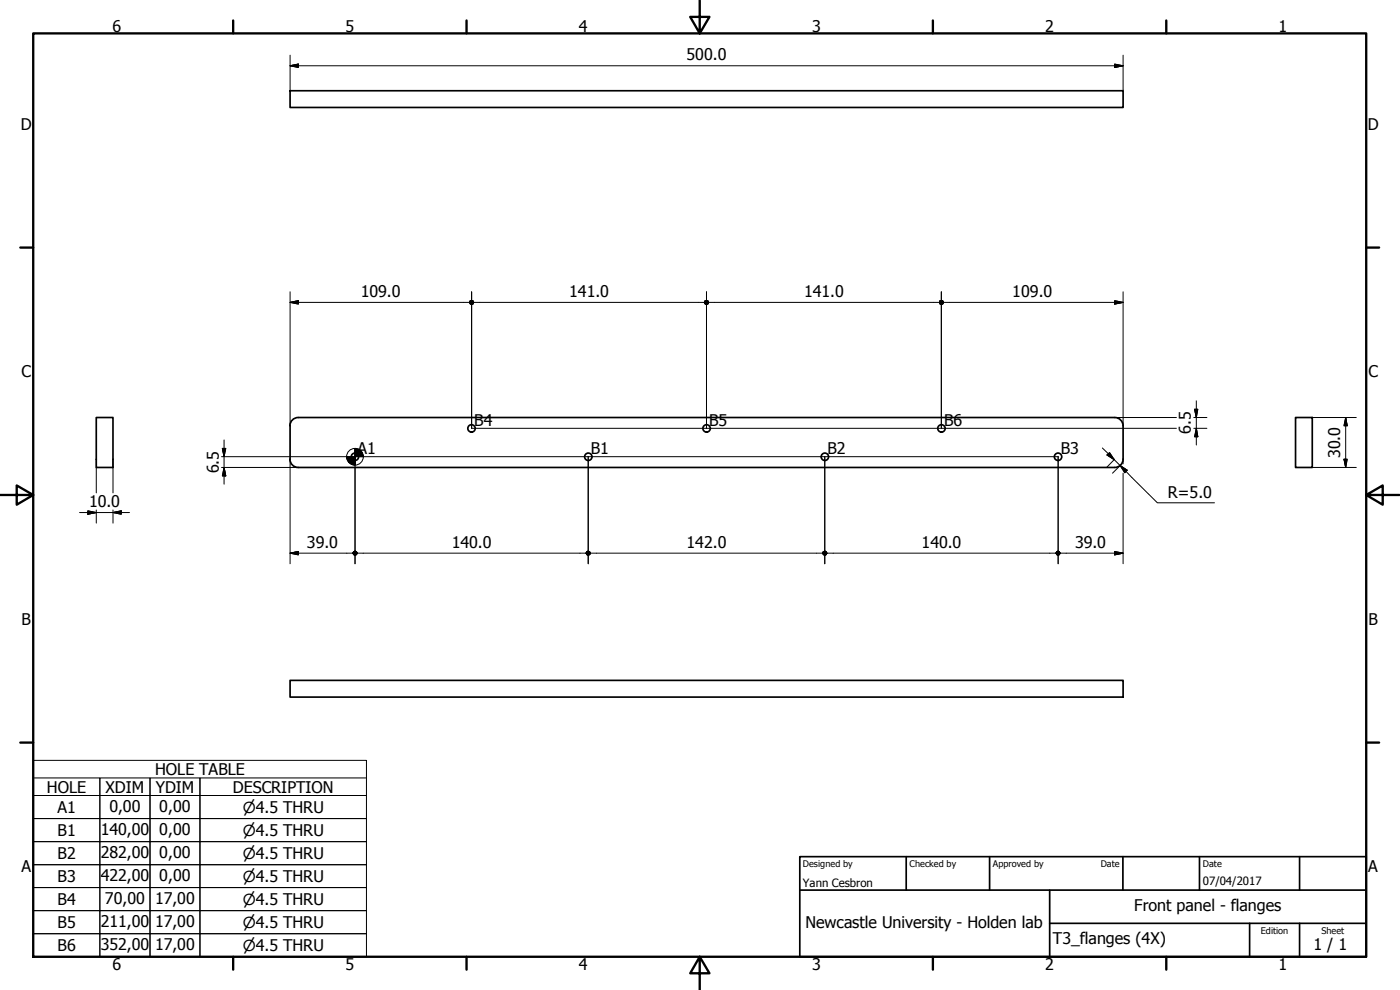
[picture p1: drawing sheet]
<svg xmlns="http://www.w3.org/2000/svg" width="420mm" height="297mm" viewBox="0 0 420 297" stroke-linecap="round" stroke-linejoin="round" font-family="sans-serif">
<!-- layer: Visible (ISO) -->
<g fill="none" stroke="#000" stroke-width=".51">
<path d="M87.1 27.2h250v5h-250zM28.9 125.3h5v15h-5zM87 127.8a2.51 2.51 0 0 1 2.5-2.5h245.1a2.51 2.51 0 0 1 2.5 2.4v10a2.51 2.51 0 0 1-2.6 2.6h-245a2.51 2.51 0 0 1-2.5-2.6M87.1 127.7v10.1M388.8 125.3h5v15h-5zM87.1 204.1h250v5.1h-250z"/>
<circle cx="106.5" cy="137.1" r="1.11"/>
<circle cx="141.5" cy="128.5" r="1.11"/>
<circle cx="176.6" cy="137.1" r="1.11"/>
<circle cx="212.1" cy="128.5" r="1.11"/>
<circle cx="247.6" cy="137.1" r="1.11"/>
<circle cx="282.5" cy="128.5" r="1.11"/>
<circle cx="317.5" cy="137.1" r="1.11"/>
</g>
<!-- layer: Border (ISO) -->
<g fill="none" stroke="#000" stroke-width=".7">
<path d="M10 10h400v277.1h-400zM70 6.1v3.9M140 6.1v3.9M210 0v10l-2.9-4.9h5.8l-2.9 4.9M280 6.1v3.9M350 6.1v3.9M6.1 74.3h3.9M410 74.3h3.9M0 148.5h10l-5-2.8v5.7l5-2.9M410 148.5l5 2.9v-5.7l-5 2.8h10M6.1 222.8h3.9M410 222.8h3.9"/>
<path d="M70 287.1v3.8M140 287.1v3.8M210 287.1l2.9 4.9h-5.8l2.9-4.9v9.9M280 287.1v3.8M350 287.1v3.8"/>
</g>
<!-- layer: Title (ISO) -->
<path d="M240 257h170v30.1h-170zM272 257v10.1M297 257v10.1M337 257v10.1M360 257v10.1M390 257v10.1M240 267.1h170M315 277h95M315 267.1v20M375 277v10.1M390 277v10.1" fill="none" stroke="#000" stroke-width=".51"/>
<!-- layer: Dimension (ISO) -->
<g fill="none" stroke="#000" stroke-width=".3">
<path d="M87.1 19.7l2.4-.5v1zM87.1 19.7h250M87.1 16.6v10.6M334.5 19.2l2.6 .5-2.6 .5zM337.1 16.6v10.6M87.1 90.7l2.4-.5v1zM87.1 87.6v40.1M87.1 90.7h53.8M141.5 87.6v40.9h211.6M142.2 90.7h69.2M212 87.6v40.9M212.7 90.7h69.2"/>
<path d="M282.5 87.6v40.9M283.1 90.7h54M334.5 90.2l2.6 .5-2.6 .5zM337.1 87.6v40.1M28.9 137.8v10.1M33.9 137.8v10.1M66.5 137h37.6M66.7 134.5h1.1l-.6 2.5zM67.2 132v13.3M87.1 137.8v31.3M108.9 137h208.7v32.1M176.5 137v32.1"/>
<path d="M247.5 137v32.1M330.8 134.4l16.5 16.5h17.2M332.2 136.5l.8-.7 1.4 2.1zM334.5 125.3h18.6M334.5 137.8l-2.3 2.4M336.2 139.7l2.1 1.4-.7 .7zM336.3 139.6l-2.4 2.4M337.1 137.8v1.4M358.3 125.3h3.9M358.3 128.5h3.9M358.5 122.8h1l-.5 2.5zM359 128.5l.5 2.5h-1z"/>
<path d="M359 120.3v13.2M393.8 125.3h13.2M403.4 137.8h.9l-.4 2.5zM403.9 125.3l.4 2.4h-.9zM403.9 125.3v15M23.9 153.8h15M26.4 153.3l2.5 .5-2.5 .5zM28.9 153v4M33.9 153.8l2.5-.5v1zM33.9 153v4M66.5 140.3h23M67.2 140.3l.6 2.5h-1.1z"/>
<path d="M106.6 140v29.1M337.1 142v27.1M393.8 140.3h13.2M87.1 166l2.4-.5v1zM87.1 166h18.8M107.2 166h68.7M177.2 166h69.7M248.2 166h68.7M318.1 166h19M334.5 165.5l2.6 .5-2.6 .5z"/>
<circle cx="106.5" cy="137.1" r="2.51"/>
</g>
<g fill="#000" stroke="#000" stroke-width=".3">
<path d="M87.1 19.7l2.4-.5zM87.1 19.7l2.4-.5v1zM334.5 20.2l2.6-.5zM334.5 19.2l2.6 .5-2.6 .5zM87.1 90.7l2.4-.5zM87.1 90.7l2.4-.5v1zM140.9 90.7l.6 .7-.4-.2zM140.9 90.7l1.1 .5-.5 .2zM140.9 90.7h1.3l-.2 .5zM140.9 90.7l1.1-.4 .2 .4zM140.9 90.7l.6-.5 .5 .1zM141.1 90.3l.4-.1-.6 .5z"/>
<path d="M141.1 90.3l-.2 .4zM141.5 90.2l.5 .1 .2 .4zM141.1 90.3l.4-.1 .7 .5zM141.1 90.3l1.1 .4h-1.3zM140.9 90.7h1.3l-1.1 .5zM141.1 91.2l1.1-.5-.7 .7zM141.5 91.4l.7-.7-.2 .5zM142.2 90.7l-.2 .5zM211.4 90.7l.6 .7-.4-.2zM211.4 90.7l1.1 .5-.5 .2zM211.4 90.7h1.3l-.2 .5zM211.4 90.7l1.1-.4 .2 .4z"/>
<path d="M211.4 90.7l.6-.5 .5 .1zM211.6 90.3l.4-.1-.6 .5zM211.6 90.3l-.2 .4zM212 90.2l.5 .1 .2 .4zM211.6 90.3l.4-.1 .7 .5zM211.6 90.3l1.1 .4h-1.3zM211.4 90.7h1.3l-1.1 .5zM211.6 91.2l1.1-.5-.7 .7zM212 91.4l.7-.7-.2 .5zM212.7 90.7l-.2 .5zM281.9 90.7l.6 .7-.4-.2zM281.9 90.7l1.1 .5-.5 .2z"/>
<path d="M281.9 90.7h1.2l-.1 .5zM281.9 90.7l1.1-.4 .1 .4zM282.5 90.2l.5 .1-1.1 .4zM282.1 90.3l.4-.1-.6 .5zM282.1 90.3l-.2 .4zM282.5 90.2l.5 .1 .1 .4zM282.1 90.3l.4-.1 .6 .5zM282.1 90.3l1 .4h-1.2zM281.9 90.7h1.2l-1 .5zM282.1 91.2l1-.5-.6 .7zM283.1 90.7l-.1 .5-.5 .2zM283.1 90.7l-.1 .5z"/>
<path d="M334.5 91.2l2.6-.5zM334.5 90.2l2.6 .5-2.6 .5zM66.7 134.5l.5 2.5zM66.7 134.5h1.1l-.6 2.5zM104 137l.8 1.8-.6-.8zM104 137l1.6 2.4-.8-.6zM104 137l2.6 2.6-1-.2zM106.6 137h2.4zM106.6 134.5l2.4 2.5h-2.4zM106.6 134.5v5.1zM104 137h2.6v2.6zM104 137h2.6z"/>
<path d="M108.3 135.2l.5 .9 .2 .9zM107.5 134.7l.8 .5 .7 1.8zM106.6 134.5l.9 .2 1.5 2.3zM332.2 136.5l2.2 1.4zM332.2 136.5l.8-.7 1.4 2.1zM358.5 122.8l.5 2.5zM358.5 122.8h1l-.5 2.5zM359 128.5l.5 2.5zM359 128.5l.5 2.5h-1zM403.4 137.8l.5 2.5zM403.4 137.8h.9l-.4 2.5zM403.9 125.3l.4 2.4z"/>
<path d="M403.9 125.3l.4 2.4h-.9zM26.4 154.3l2.5-.5zM26.4 153.3l2.5 .5-2.5 .5zM33.9 153.8l2.5-.5zM33.9 153.8l2.5-.5v1zM67.2 140.3l.6 2.5zM67.2 140.3l.6 2.5h-1.1zM336.2 139.7l2.1 1.4zM336.2 139.7l2.1 1.4-.7 .7zM87.1 166l2.4-.5zM87.1 166l2.4-.5v1zM105.9 166l.7 .6-.5-.2z"/>
<path d="M105.9 166l1.1 .4-.4 .2zM105.9 166h1.3l-.2 .4zM105.9 166l1.1-.5 .2 .5zM106.6 165.3l.4 .2-1.1 .5zM106.1 165.5l.5-.2-.7 .7zM106.1 165.5l-.2 .5zM106.6 165.3l.4 .2 .2 .5zM106.1 165.5l.5-.2 .6 .7zM106.1 165.5l1.1 .5h-1.3zM105.9 166h1.3l-1.1 .4zM106.1 166.4l1.1-.4-.6 .6zM106.6 166.6l.6-.6-.2 .4z"/>
<path d="M107.2 166l-.2 .4zM175.9 166l.6 .6-.4-.2zM175.9 166l1.1 .4-.5 .2zM175.9 166h1.3l-.2 .4zM175.9 166l1.1-.5 .2 .5zM176.5 165.3l.5 .2-1.1 .5zM176.1 165.5l.4-.2-.6 .7zM176.1 165.5l-.2 .5zM176.5 165.3l.5 .2 .2 .5zM176.1 165.5l.4-.2 .7 .7zM176.1 165.5l1.1 .5h-1.3zM175.9 166h1.3l-1.1 .4z"/>
<path d="M176.1 166.4l1.1-.4-.7 .6zM176.5 166.6l.7-.6-.2 .4zM177.2 166l-.2 .4zM246.9 166l.6 .6-.4-.2zM246.9 166l1.1 .4-.5 .2zM246.9 166h1.3l-.2 .4zM246.9 166l1.1-.5 .2 .5zM247.5 165.3l.5 .2-1.1 .5zM247.1 165.5l.4-.2-.6 .7zM247.1 165.5l-.2 .5zM247.5 165.3l.5 .2 .2 .5zM247.1 165.5l.4-.2 .7 .7z"/>
<path d="M247.1 165.5l1.1 .5h-1.3zM246.9 166h1.3l-1.1 .4zM247.1 166.4l1.1-.4-.7 .6zM247.5 166.6l.7-.6-.2 .4zM248.2 166l-.2 .4zM316.9 166l.7 .6-.5-.2zM316.9 166l1 .4-.3 .2zM316.9 166h1.2l-.2 .4zM316.9 166l1-.5 .2 .5zM317.6 165.3l.3 .2-1 .5zM317.1 165.5l.5-.2-.7 .7zM317.1 165.5l-.2 .5z"/>
<path d="M317.6 165.3l.3 .2 .2 .5zM317.1 165.5l.5-.2 .5 .7zM317.1 165.5l1 .5h-1.2zM316.9 166h1.2l-1 .4zM317.1 166.4l1-.4-.5 .6zM318.1 166l-.2 .4-.3 .2zM318.1 166l-.2 .4zM334.5 166.5l2.6-.5zM334.5 165.5l2.6 .5-2.6 .5z"/>
</g>
<!-- layer: Symbol (ISO) -->
<g fill="none" stroke="#000" stroke-width=".3">
<path d="M10 233.4h20v5.3h-20h20v6.9h-20h20v6.9h-20h20v6.9h-20h20v6.9h-20h20v6.9h-20h20v6.9h-20h20v7v-7h15v7v-7h15v7v-7h50h-50v-6.9h50h-50v-6.9h50h-50v-6.9h50h-50v-6.9h50h-50v-6.9h50h-50v-6.9h50h-50v-5.3h50M10 228.1h100v59h-100zM30 233.4h15v5.3h-15zM30 238.7h15v6.9h-15zM45 233.4h15v5.3h-15zM45 238.7h15v6.9h-15zM30 245.6h15v6.9h-15zM30 252.5h15v6.9h-15zM30 259.4h15v6.9h-15zM45 245.6h15v6.9h-15zM45 252.5h15v6.9h-15zM45 259.4h15v6.9h-15z"/>
<path d="M30 266.3h15v6.9h-15zM30 273.2h15v6.9h-15zM45 266.3h15v6.9h-15zM45 273.2h15v6.9h-15z"/>
</g>
<g font-size="4.8">
<text x="33.7" y="9.6">6</text>
<text x="103.7" y="9.6">5</text>
<text x="173.7" y="9.6">4</text>
<text x="243.7" y="9.6">3</text>
<text x="313.7" y="9.6">2</text>
<text x="383.7" y="9.6">1</text>
<text x="206.1" y="18.1">500.0</text>
<text x="6.2" y="38.9">D</text>
<text x="410.5" y="38.9">D</text>
<text x="108.3" y="89.1">109.0</text>
<text x="170.8" y="89.1">141.0</text>
<text x="241.3" y="89.1">141.0</text>
<text x="303.8" y="89.1">109.0</text>
<text x="6.4" y="113.1">C</text>
<text x="410.7" y="113.1">C</text>
<text x="142.3" y="127.7">B4</text>
<text x="212.9" y="127.7">B5</text>
<text x="283.3" y="127.7">B6</text>
<text x="357.4" y="130.3" transform="rotate(-90 357.4 130.3)">6.5</text>
<text x="107.3" y="136.3">A1</text>
<text x="177.4" y="136.3">B1</text>
<text x="248.3" y="136.3">B2</text>
<text x="318.3" y="136.1">B3</text>
<text x="402.2" y="137.5" transform="rotate(-90 402.2 137.5)">30.0</text>
<text x="65.7" y="142" transform="rotate(-90 65.7 142)">6.5</text>
<text x="350.5" y="149.3">R=5.0</text>
<text x="26.7" y="152.2">10.0</text>
<text x="92.1" y="164.4">39.0</text>
<text x="135.6" y="164.4">140.0</text>
<text x="206.1" y="164.4">142.0</text>
<text x="276.5" y="164.4">140.0</text>
<text x="322.6" y="164.4">39.0</text>
<text x="6.4" y="187.4">B</text>
<text x="410.7" y="187.4">B</text>
<text x="46.5" y="232.5">HOLE TABLE</text>
<text x="14.1" y="237.8">HOLE</text>
<text x="31.7" y="237.8">XDIM</text>
<text x="46.7" y="237.8">YDIM</text>
<text x="69.9" y="237.8">DESCRIPTION</text>
<text x="17.3" y="243.9">A1</text>
<text x="32.8" y="243.5">0,00</text>
<text x="47.8" y="243.5">0,00</text>
<text x="17.3" y="250.8">B1</text>
<text x="30.2" y="250.4">140,00</text>
<text x="47.8" y="250.4">0,00</text>
<text x="17.3" y="257.7">B2</text>
<text x="30.2" y="257.4">282,00</text>
<text x="47.8" y="257.3">0,00</text>
<text x="6.4" y="261.7">A</text>
<text x="410.7" y="261.7">A</text>
<text x="17.3" y="264.6">B3</text>
<text x="30.2" y="264.2">422,00</text>
<text x="47.8" y="264.2">0,00</text>
<text x="17.3" y="271.5">B4</text>
<text x="31.5" y="271.1">70,00</text>
<text x="46.5" y="271.1">17,00</text>
<text x="340.4" y="273.4">Front panel - flanges</text>
<text x="17.3" y="278.4">B5</text>
<text x="30.2" y="278.1">211,00</text>
<text x="46.5" y="278.1">17,00</text>
<text x="241.7" y="278.4">Newcastle University - Holden lab</text>
<text x="17.3" y="285.4">B6</text>
<text x="30.2" y="284.9">352,00</text>
<text x="46.5" y="284.9">17,00</text>
<text x="316" y="283.4">T3_flanges (4X)</text>
<text x="394.2" y="285">1 / 1</text>
<text x="33.7" y="290.9">6</text>
<text x="103.7" y="290.9">5</text>
<text x="173.7" y="290.9">4</text>
<text x="243.7" y="290.9">3</text>
<text x="313.7" y="290.9">2</text>
<text x="383.7" y="290.9">1</text>
</g>
<g font-size="4.6">
<text x="72.8" y="243.8">⌀4.5 THRU</text>
<text x="72.8" y="250.7">⌀4.5 THRU</text>
<text x="72.8" y="257.7">⌀4.5 THRU</text>
<text x="72.8" y="264.5">⌀4.5 THRU</text>
<text x="72.8" y="271.4">⌀4.5 THRU</text>
<text x="72.8" y="278.4">⌀4.5 THRU</text>
<text x="72.8" y="285.3">⌀4.5 THRU</text>
</g>
<g font-size="3.4">
<text x="241" y="266">Yann Cesbron</text>
<text x="361" y="265.5">07/04/2017</text>
</g>
<g font-size="2.7">
<text x="241" y="260.1">Designed by</text>
<text x="273" y="260.1">Checked by</text>
<text x="298" y="260.1">Approved by</text>
<text x="330.3" y="260">Date</text>
<text x="361" y="260">Date</text>
<text x="378.4" y="280.1">Edition</text>
<text x="396.6" y="280.1">Sheet</text>
</g>
</svg>
